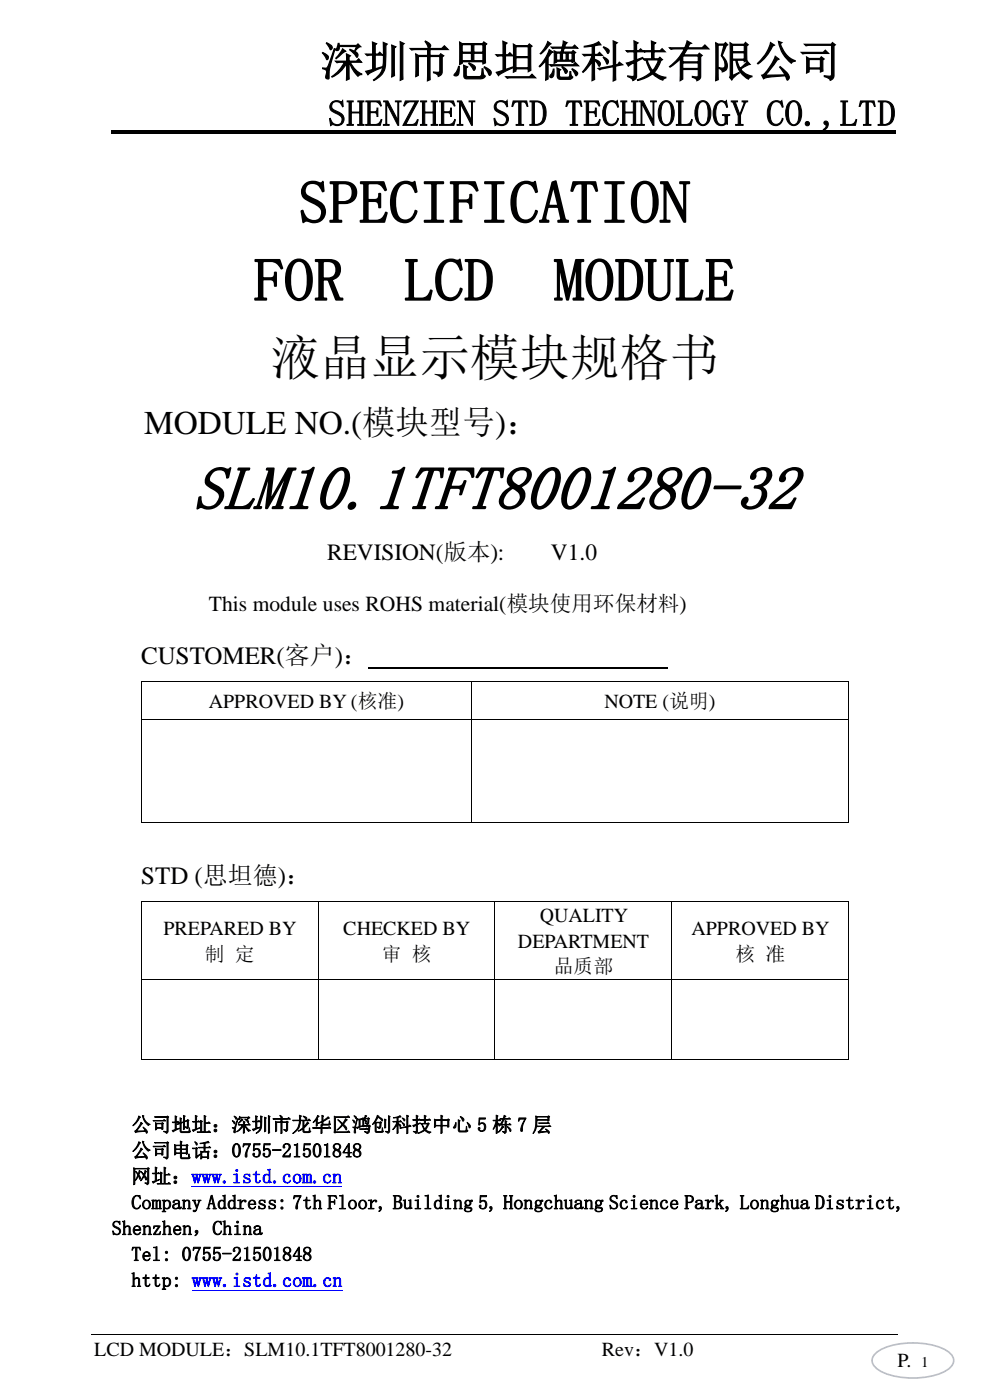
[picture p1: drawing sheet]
<svg xmlns="http://www.w3.org/2000/svg" width="210mm" height="297mm" viewBox="0 0 210 297" stroke-linecap="round" stroke-linejoin="round" font-family="sans-serif">
<g fill="#000">
<path d="M23.5 27.7h166.5v.8h-166.5z" fill-rule="evenodd"/>
<path d="M29.9 144.5h.2v.2h-.2z" fill-rule="evenodd"/>
<path d="M29.9 144.5h.2v.2h-.2z" fill-rule="evenodd"/>
<path d="M29.9 152.6h.2v.2h-.2z" fill-rule="evenodd"/>
<path d="M99.9 144.5h.2v.2h-.2z" fill-rule="evenodd"/>
<path d="M99.9 152.6h.2v.2h-.2z" fill-rule="evenodd"/>
<path d="M180 144.5h.1v.2h-.1z" fill-rule="evenodd"/>
<path d="M180 144.5h.1v.2h-.1z" fill-rule="evenodd"/>
<path d="M180 152.6h.1v.2h-.1z" fill-rule="evenodd"/>
<path d="M29.9 174.4h.2v.2h-.2z" fill-rule="evenodd"/>
<path d="M29.9 174.4h.2v.2h-.2z" fill-rule="evenodd"/>
<path d="M99.9 174.4h.2v.2h-.2z" fill-rule="evenodd"/>
<path d="M180 174.4h.1v.2h-.1z" fill-rule="evenodd"/>
<path d="M180 174.4h.1v.2h-.1z" fill-rule="evenodd"/>
<path d="M29.9 191.1h.2v.1h-.2z" fill-rule="evenodd"/>
<path d="M29.9 191.1h.2v.1h-.2z" fill-rule="evenodd"/>
<path d="M67.5 191.1h.1v.1h-.1z" fill-rule="evenodd"/>
<path d="M104.9 191.1h.2v.1h-.2z" fill-rule="evenodd"/>
<path d="M142.4 191.1h.2v.1h-.2z" fill-rule="evenodd"/>
<path d="M180 191.1h.1v.1h-.1z" fill-rule="evenodd"/>
<path d="M180 191.1h.1v.1h-.1z" fill-rule="evenodd"/>
<path d="M29.9 207.8h.2v.1h-.2z" fill-rule="evenodd"/>
<path d="M67.5 207.8h.1v.1h-.1z" fill-rule="evenodd"/>
<path d="M104.9 207.8h.2v.1h-.2z" fill-rule="evenodd"/>
<path d="M142.4 207.8h.2v.1h-.2z" fill-rule="evenodd"/>
<path d="M180 207.8h.1v.1h-.1z" fill-rule="evenodd"/>
<path d="M29.9 224.6h.2v.2h-.2z" fill-rule="evenodd"/>
<path d="M29.9 224.6h.2v.2h-.2z" fill-rule="evenodd"/>
<path d="M67.5 224.6h.1v.2h-.1z" fill-rule="evenodd"/>
<path d="M104.9 224.6h.2v.2h-.2z" fill-rule="evenodd"/>
<path d="M142.4 224.6h.2v.2h-.2z" fill-rule="evenodd"/>
<path d="M180 224.6h.1v.2h-.1z" fill-rule="evenodd"/>
<path d="M180 224.6h.1v.2h-.1z" fill-rule="evenodd"/>
</g>
<g fill="none" stroke="#000" stroke-width=".21">
<path d="M30 144.7v7.9M30 152.8v21.6M30.1 144.6h69.8M30.1 152.7h69.8M100 144.7v7.9M100 152.8v21.6M100.1 144.6h79.9M100.1 152.7h79.9M180 144.7v7.9M180 152.8v21.6M30.1 174.5h69.8M100.1 174.5h79.9"/>
<path d="M30 191.2v16.6M30.1 191.2h37.4M67.5 191.2v16.6M67.6 191.2h37.3M105 191.2v16.6M105.1 191.2h37.3M142.5 191.2v16.6M142.6 191.2h37.3M180 191.2v16.6M30 207.9v16.7M30.1 207.8h37.4M67.5 207.9v16.7"/>
<path d="M67.6 207.8h37.3M105 207.9v16.7M105.1 207.8h37.3M142.5 207.9v16.7M142.6 207.8h37.3M180 207.9v16.7M30.1 224.7h37.4M67.6 224.7h37.3M105.1 224.7h37.3M142.6 224.7h37.3M19.5 283.1h171"/>
</g>
<path d="M186 286.9a14.6 14.6 0 0 1 10.4-1.8 8.8 8.8 0 0 1 5.5 2.3 1.91 1.91 0 0 1-.5 2.9 14.6 14.6 0 0 1-10.5 1.9 8.8 8.8 0 0 1-5.5-2.4 1.91 1.91 0 0 1 .6-2.9z" fill="none" stroke="#a7bfde" stroke-width=".35"/>
<path d="M78.1 141.7h63.5" fill="none" stroke="#000" stroke-width=".25"/>
<path d="M40.6 251.7h32M40.7 273.7h32" fill="none" stroke="#00f" stroke-width=".21"/>
<text font-size="13.4" x="41" y="107.8">SLM10.1TFT8001280-32</text>
<g font-size="12.7">
<text x="63.4" y="47.3">SPECIFICATION</text>
<text x="53.8" y="63.8">FOR</text>
<text x="85.7" y="63.8">LCD</text>
<text x="117.6" y="63.8">MODULE</text>
</g>
<text font-size="10.6" x="57.4" y="79.6">液晶显示模块规格书</text>
<text font-size="9.2" x="68" y="16.2">深圳市思坦德科技有限公司</text>
<text font-size="7.7" x="69.6" y="26.7">SHENZHEN STD TECHNOLOGY CO.,LTD</text>
<text font-size="7.1" x="30.6" y="92">MODULE NO.(模块型号)：</text>
<g font-size="5.3">
<text x="30" y="140.9">CUSTOMER(客户)：</text>
<text x="30" y="187.5">STD (思坦德)：</text>
</g>
<g font-size="5">
<text x="69.4" y="118.8">REVISION(版本):</text>
<text x="116.8" y="118.8">V1.0</text>
</g>
<text font-size="4.6" x="44.3" y="129.7">This module uses ROHS material(模块使用环保材料)</text>
<g font-size="4.2">
<text x="44.3" y="150.2">APPROVED BY (核准)</text>
<text x="128.2" y="150.2">NOTE (说明)</text>
<text x="114.5" y="195.5">QUALITY</text>
<text x="34.7" y="198.3">PREPARED BY</text>
<text x="43.5" y="203.8">制 定</text>
<text x="72.8" y="198.3">CHECKED BY</text>
<text x="81" y="203.8">审 核</text>
<text x="109.9" y="201">DEPARTMENT</text>
<text x="146.7" y="198.3">APPROVED BY</text>
<text x="156" y="203.8">核 准</text>
<text x="117.5" y="206.5">品质部</text>
<text x="27.9" y="240.1">公司地址：深圳市龙华区鸿创科技中心 5 栋 7 层</text>
<text x="27.9" y="245.5">公司电话：0755-21501848</text>
<text x="27.9" y="251">网址：www.istd.com.cn</text>
<text x="27.9" y="256.5">Company Address: 7th Floor, Building 5, Hongchuang Science Park, Longhua District,</text>
<text x="23.7" y="262">Shenzhen，China</text>
<text x="27.9" y="267.5">Tel: 0755-21501848</text>
<text x="27.9" y="273">http: www.istd.com.cn</text>
<text x="20" y="287.8">LCD MODULE：SLM10.1TFT8001280-32</text>
<text x="127.7" y="287.8">Rev：V1.0</text>
<text x="190.4" y="290.1">P.</text>
</g>
<text font-size="3.2" x="195.4" y="290.1">1</text>
</svg>
